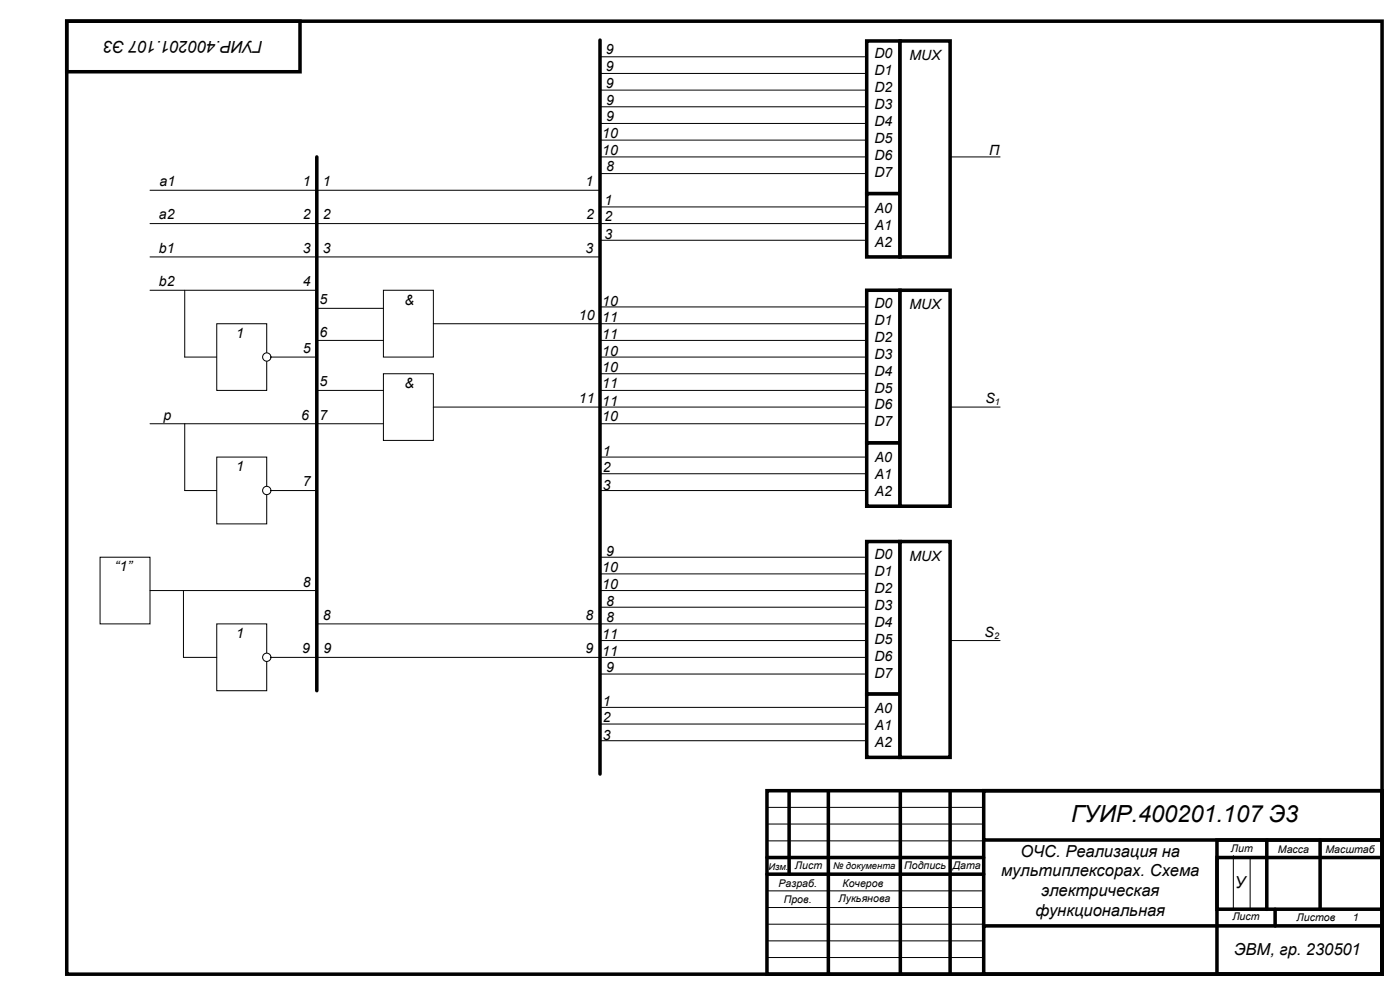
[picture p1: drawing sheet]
<svg xmlns="http://www.w3.org/2000/svg" width="420mm" height="297mm" viewBox="0 0 420 297" stroke-linecap="round" stroke-linejoin="round" font-family="sans-serif">
<g fill="none" stroke="#000" stroke-width="1.1">
<path d="M20 6.3h394.6v285.7h-394.6zM20 6.3h70v15.2h-70zM230.1 237h184.5v55h-184.5zM236.7 237v25M248.5 237v54.9M270.1 237v54.8M285 237v55M295.1 237h119.5v14.8h-119.5zM230.1 257h65M295.1 251.8v26.1M365.1 251.8h49.5v40.2h-49.5zM365.1 257h49.5v15.5h-49.5z"/>
<path d="M380 251.8v20.7M396 251.8v20.7M230.1 262h65M295.1 277.5h119.5v14.5h-119.5zM382.5 272.5v5"/>
</g>
<g fill="none" stroke="#000" stroke-width=".3">
<path d="M45 57h135M45 67h135M45 77h135M45 87h50M55.4 87v20h9.6M45 127h50M55.4 127v20h9.6M230.1 252h65M230.1 247h65M230.1 242h65M370 256.4v16.1M375 256.7v15.8"/>
<path d="M230.1 277h65M230.1 272h65M230.1 267h65M230.1 287h65M230.1 282h65"/>
</g>
<path d="M65 97h15v20h-15z" fill="#fff"/>
<path d="M65 97h15v20h-15z" fill="none" stroke="#000" stroke-width=".3"/>
<circle cx="80" cy="107" r="1.25" fill="#fff"/>
<g fill="none" stroke="#000" stroke-width=".3">
<path d="M81.3 107h13.7"/>
<circle cx="80" cy="107" r="1.25"/>
</g>
<path d="M65 137h15v20h-15z" fill="#fff"/>
<path d="M65 137h15v20h-15z" fill="none" stroke="#000" stroke-width=".3"/>
<circle cx="80" cy="147" r="1.25" fill="#fff"/>
<g fill="none" stroke="#000" stroke-width=".3">
<path d="M81.3 147h13.7"/>
<circle cx="80" cy="147" r="1.25"/>
</g>
<path d="M30 167h15v20h-15z" fill="#fff"/>
<path d="M30 167h15v20h-15zM45 177h50M55 177v20" fill="none" stroke="#000" stroke-width=".3"/>
<path d="M65 187h15v20h-15z" fill="#fff"/>
<path d="M65 187h15v20h-15z" fill="none" stroke="#000" stroke-width=".3"/>
<circle cx="80" cy="197" r="1.25" fill="#fff"/>
<g fill="none" stroke="#000" stroke-width=".3">
<path d="M55 197h10M81.3 197h13.7"/>
<circle cx="80" cy="197" r="1.25"/>
</g>
<path d="M95 47v160" fill="none" stroke="#000" stroke-width="1.1"/>
<path d="M115 87h15v20h-15z" fill="#fff"/>
<path d="M115 87h15v20h-15z" fill="none" stroke="#000" stroke-width=".3"/>
<path d="M115 112h15v20h-15z" fill="#fff"/>
<path d="M95 92.4h20M130 97h50M95 102h20M95 117h20M115 112h15v20h-15zM95 127h20M130 122h50M95 187h85M95 197h85" fill="none" stroke="#000" stroke-width=".3"/>
<path d="M180 12v220" fill="none" stroke="#000" stroke-width="1.1"/>
<path d="M260 162.3h10v45.7h-10z" fill="#fff"/>
<path d="M260 162.3h10v45.7h-10z" fill="none" stroke="#000" stroke-width="1.1"/>
<path d="M260 208h10v19h-10z" fill="#fff"/>
<path d="M260 208h10v19h-10z" fill="none" stroke="#000" stroke-width="1.1"/>
<path d="M270 162.3h15v64.7h-15z" fill="#fff"/>
<path d="M270 162.3h15v64.7h-15z" fill="none" stroke="#000" stroke-width="1.1"/>
<path d="M260 87h10v45.8h-10z" fill="#fff"/>
<path d="M260 87h10v45.8h-10z" fill="none" stroke="#000" stroke-width="1.1"/>
<path d="M260 132.8h10v18.9h-10z" fill="#fff"/>
<path d="M260 132.8h10v18.9h-10z" fill="none" stroke="#000" stroke-width="1.1"/>
<path d="M270 87h15v64.7h-15z" fill="#fff"/>
<path d="M270 87h15v64.7h-15z" fill="none" stroke="#000" stroke-width="1.1"/>
<path d="M260 12.3h10v45.7h-10z" fill="#fff"/>
<path d="M260 12.3h10v45.7h-10z" fill="none" stroke="#000" stroke-width="1.1"/>
<path d="M260 58h10v19h-10z" fill="#fff"/>
<path d="M260 58h10v19h-10z" fill="none" stroke="#000" stroke-width="1.1"/>
<path d="M270 12.3h15v64.7h-15z" fill="#fff"/>
<path d="M270 12.3h15v64.7h-15z" fill="none" stroke="#000" stroke-width="1.1"/>
<g fill="none" stroke="#000" stroke-width=".3">
<path d="M180 17h80M180 22h80M180 27h80M180 32h80M180 37h80M180 47h80M180 42h80M180 52h80M285 47h15M180 62h80M180 67h80M180 72h80"/>
<path d="M180 92h80M180 97h80M180 102h80M180 107h80M180 112h80M180 117h80M180 122h80M180 127h80M180 137h80M285 122h15M180 142h80M180 147h80"/>
<path d="M180 167h80M180 172h80M180 177h80M180 192h80M180 182h80M180 187h80M180 197h80M285 192h15M180 202h80M180 212h80M180 217h80M180 222h80"/>
</g>
<text font-size="7.1" x="321.4" y="246.5">ГУИР.400201.107 Э3</text>
<g font-size="5">
<text x="78.9" y="12.3" transform="rotate(-180 78.9 12.3)">ГУИР.400201.107 Э3</text>
<text x="306.1" y="256.7">ОЧС. Реализация на</text>
<text x="300.3" y="262.6">мультиплексорах. Схема</text>
<text x="312.4" y="268.6">электрическая</text>
<text x="370.5" y="266.2">У</text>
<text x="310.6" y="274.5">функциональная</text>
<text x="370.2" y="286.3">ЭВМ, гр. 230501</text>
</g>
<g font-size="4.2">
<text x="181.7" y="16.3">9</text>
<text x="262.3" y="17.5">D0</text>
<text x="272.8" y="18">MUX</text>
<text x="181.7" y="21.3">9</text>
<text x="262.3" y="22.6">D1</text>
<text x="181.7" y="26.3">9</text>
<text x="262.3" y="27.7">D2</text>
<text x="181.9" y="31.3">9</text>
<text x="262.3" y="32.8">D3</text>
<text x="180.7" y="41.3">10</text>
<text x="181.9" y="36.3">9</text>
<text x="262.3" y="37.8">D4</text>
<text x="180.7" y="46.3">10</text>
<text x="262.3" y="42.9">D5</text>
<text x="296.7" y="46.5">П</text>
<text x="181.9" y="51.3">8</text>
<text x="262.3" y="48">D6</text>
<text x="262.3" y="53.1">D7</text>
<text x="47.9" y="55.8">a1</text>
<text x="90.8" y="55.8">1</text>
<text x="96.9" y="55.8">1</text>
<text x="175.6" y="55.8">1</text>
<text x="47.7" y="65.8">a2</text>
<text x="90.8" y="65.8">2</text>
<text x="96.9" y="65.8">2</text>
<text x="175.9" y="65.8">2</text>
<text x="181.4" y="61.3">1</text>
<text x="262.4" y="63.8">A0</text>
<text x="181.4" y="66.3">2</text>
<text x="181.4" y="71.5">3</text>
<text x="262.4" y="68.8">A1</text>
<text x="47.7" y="75.8">b1</text>
<text x="90.8" y="75.8">3</text>
<text x="96.9" y="75.8">3</text>
<text x="175.6" y="75.8">3</text>
<text x="262.4" y="73.9">A2</text>
<text x="47.7" y="85.8">b2</text>
<text x="90.8" y="85.8">4</text>
<text x="95.8" y="91">5</text>
<text x="121.4" y="91.3">&amp;</text>
<text x="173.7" y="95.8">10</text>
<text x="180.7" y="91.6">10</text>
<text x="262.3" y="92.2">D0</text>
<text x="272.8" y="92.7">MUX</text>
<text x="70.9" y="101.3">1</text>
<text x="95.8" y="101">6</text>
<text x="180.7" y="101.6">11</text>
<text x="180.7" y="96.6">11</text>
<text x="262.3" y="97.3">D1</text>
<text x="90.8" y="105.8">5</text>
<text x="180.7" y="106.6">10</text>
<text x="262.3" y="102.4">D2</text>
<text x="262.3" y="107.5">D3</text>
<text x="180.7" y="111.5">10</text>
<text x="262.3" y="112.6">D4</text>
<text x="95.8" y="115.8">5</text>
<text x="121.4" y="116.3">&amp;</text>
<text x="180.7" y="116.3">11</text>
<text x="262.3" y="117.6">D5</text>
<text x="49.1" y="125.8">p</text>
<text x="90.3" y="125.8">6</text>
<text x="95.8" y="125.8">7</text>
<text x="173.7" y="120.8">11</text>
<text x="180.7" y="121.5">11</text>
<text x="262.3" y="122.7">D6</text>
<text x="295.7" y="120.7">S</text>
<text x="180.7" y="126.3">10</text>
<text x="262.3" y="127.8">D7</text>
<text x="180.8" y="136.5">1</text>
<text x="70.9" y="141.3">1</text>
<text x="180.8" y="141.6">2</text>
<text x="262.4" y="138.4">A0</text>
<text x="262.4" y="143.5">A1</text>
<text x="90.8" y="145.8">7</text>
<text x="180.8" y="146.8">3</text>
<text x="262.4" y="148.6">A2</text>
<text x="181.9" y="166.5">9</text>
<text x="262.3" y="167.6">D0</text>
<text x="34.5" y="171.3">“1”</text>
<text x="180.7" y="171.5">10</text>
<text x="262.3" y="172.6">D1</text>
<text x="272.8" y="168">MUX</text>
<text x="90.8" y="175.8">8</text>
<text x="180.7" y="176.5">10</text>
<text x="262.3" y="177.7">D2</text>
<text x="96.9" y="185.8">8</text>
<text x="175.6" y="185.8">8</text>
<text x="181.9" y="181.5">8</text>
<text x="262.3" y="182.8">D3</text>
<text x="70.9" y="191.3">1</text>
<text x="180.7" y="191.6">11</text>
<text x="181.9" y="186.5">8</text>
<text x="262.3" y="187.9">D4</text>
<text x="295.4" y="190.8">S</text>
<text x="90.6" y="195.8">9</text>
<text x="97.1" y="195.8">9</text>
<text x="175.6" y="195.8">9</text>
<text x="180.7" y="196.6">11</text>
<text x="262.3" y="193">D5</text>
<text x="181.9" y="201.5">9</text>
<text x="262.3" y="198">D6</text>
<text x="262.3" y="203.1">D7</text>
<text x="180.8" y="211.5">1</text>
<text x="262.4" y="213.7">A0</text>
<text x="180.8" y="216.5">2</text>
<text x="180.8" y="221.8">3</text>
<text x="262.4" y="218.8">A1</text>
<text x="262.4" y="223.9">A2</text>
</g>
<g font-size="3.2">
<text x="369.3" y="255.4">Лит</text>
<text x="383.4" y="255.6">Масса</text>
<text x="397.6" y="255.7">Масштаб</text>
<text x="238.5" y="260.5">Лист</text>
<text x="271.2" y="260.5">Подпись</text>
<text x="285.8" y="260.5">Дата</text>
<text x="233.6" y="265.9">Разраб.</text>
<text x="252.7" y="265.9">Кочеров</text>
<text x="235.1" y="270.7">Пров.</text>
<text x="251.5" y="270.5">Лукьянова</text>
<text x="369.7" y="275.7">Лист</text>
<text x="389" y="276">Листов</text>
<text x="405.8" y="276">1</text>
</g>
<g font-size="2.8">
<text x="298.5" y="121.2">1</text>
<text x="298.2" y="191.4">2</text>
<text x="230.5" y="260.6">Изм.</text>
<text x="249.9" y="260.3">№ документа</text>
</g>
</svg>
